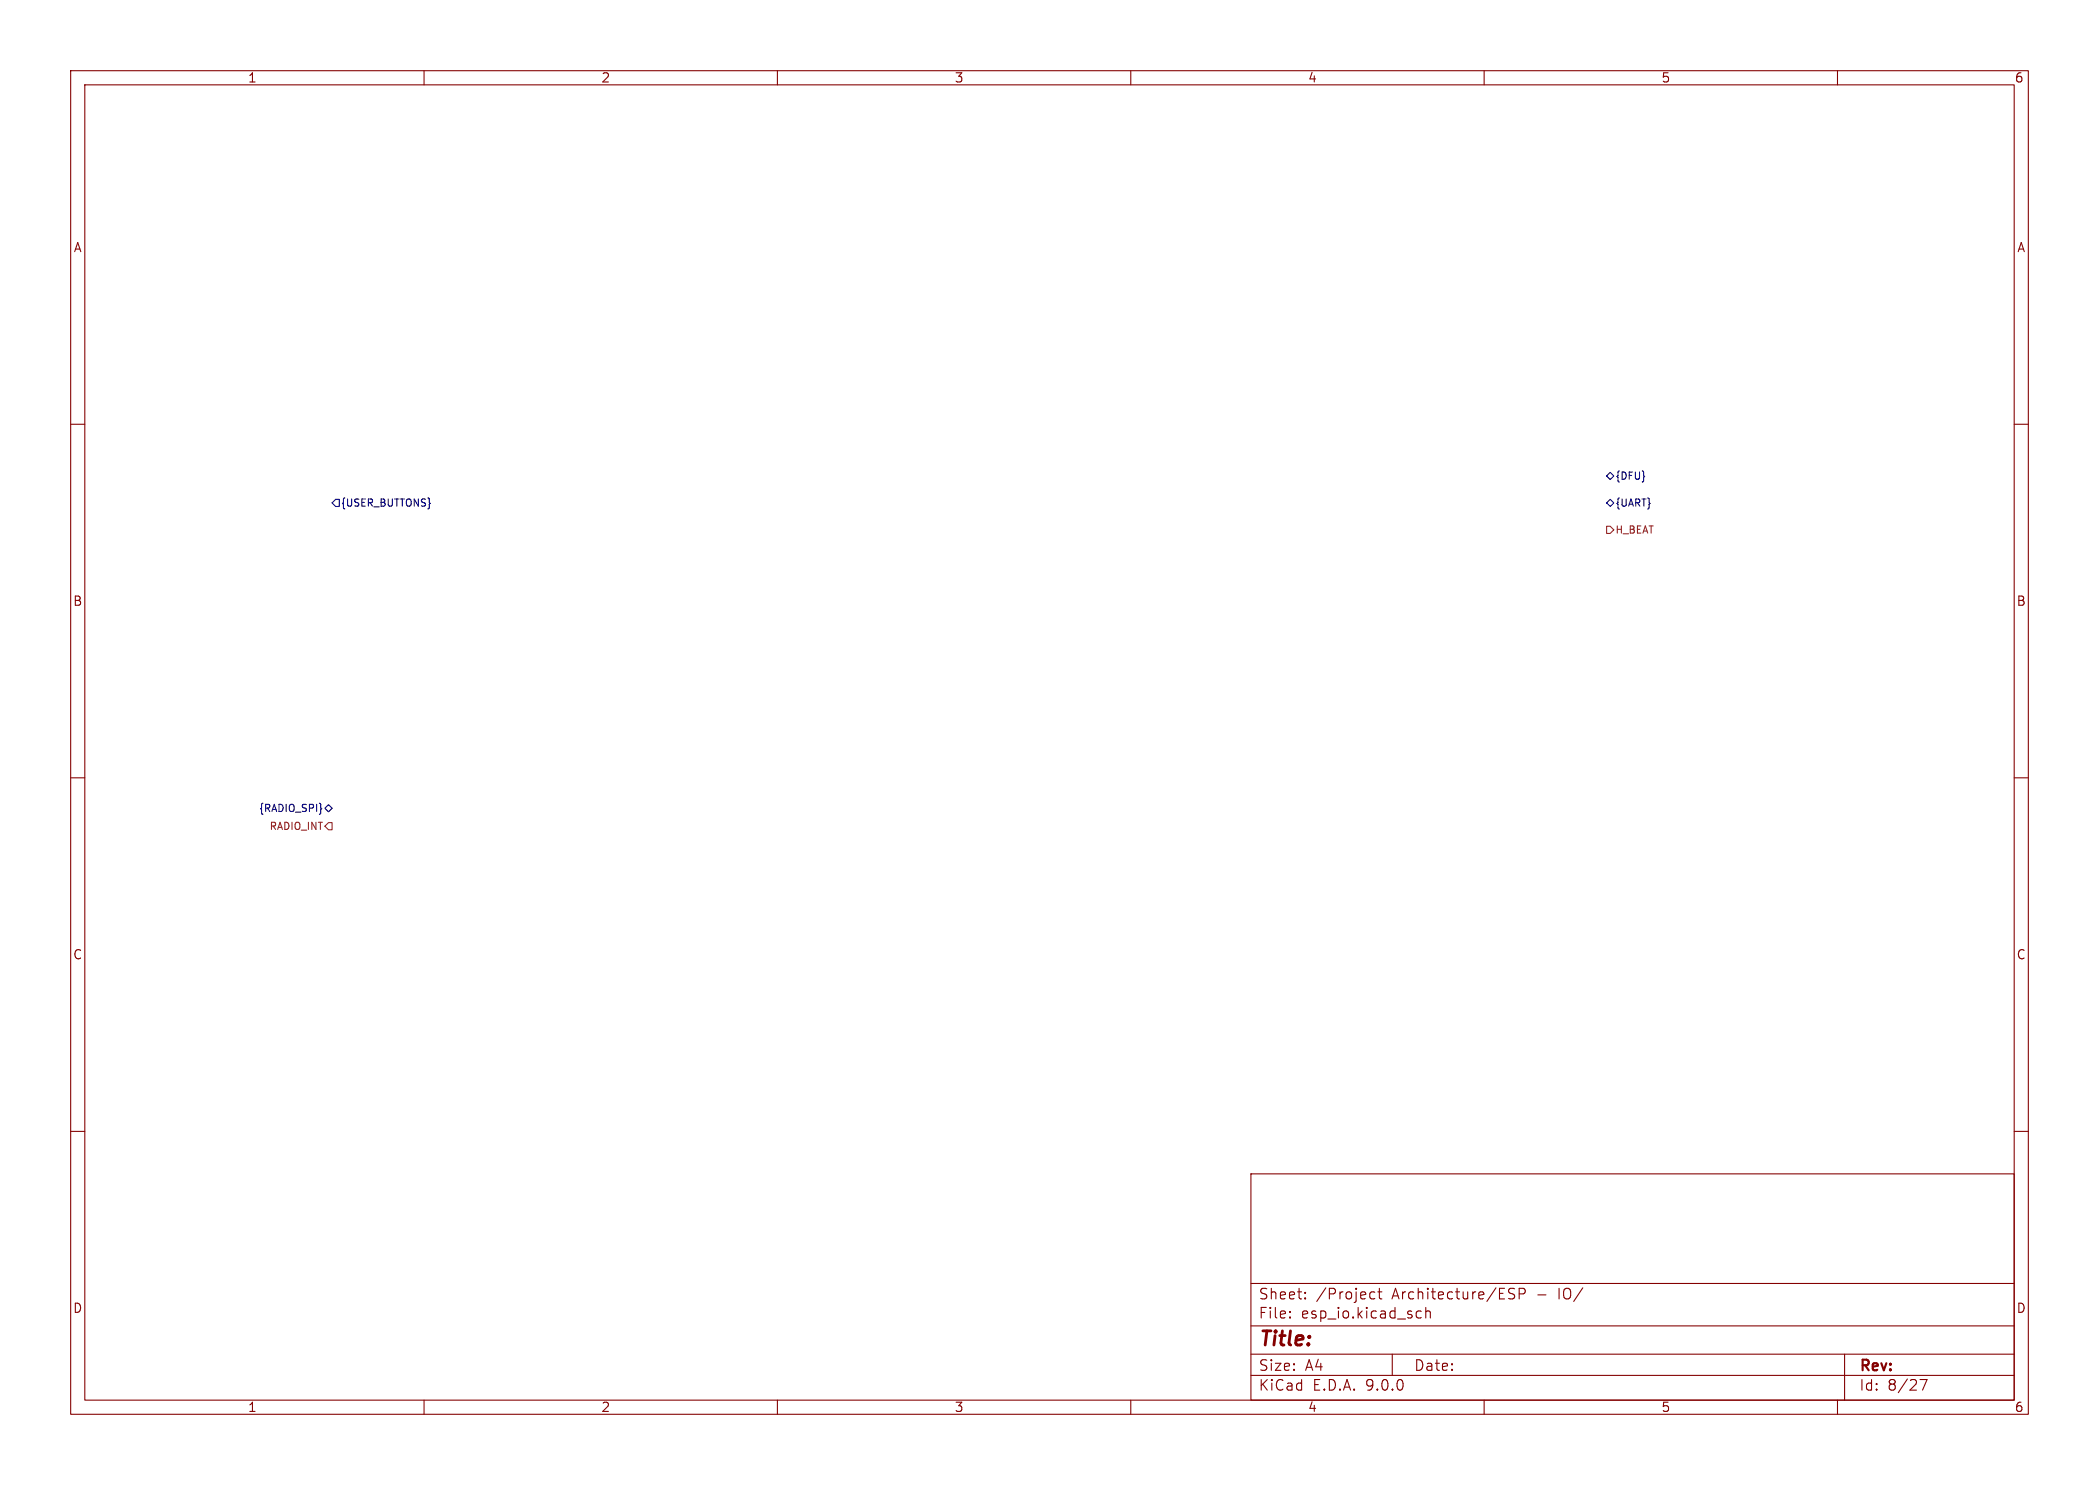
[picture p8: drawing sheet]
<svg xmlns="http://www.w3.org/2000/svg" width="297mm" height="210mm" viewBox="0 0 297 210" stroke-linecap="round" stroke-linejoin="round" font-family="sans-serif">
<g fill="none" stroke="#840000" stroke-width=".15">
<path d="M10 10h277v190h-277zM12 12h273v186h-273zM60 10v2M110 10v2M160 10v2M210 10v2M260 10v2M10 60h2M285 60h2M10 110h2M285 110h2M10 160h2"/>
<path d="M177 166h108v32h-108zM285 160h2M60 198v2M110 198v2M160 198v2M177 194.5h108M177 191.5h108M177 187.5h108M177 181.5h108M182.5 186.3h.1l-.1 .1M182.5 186.3v.1M182.5 185.5v.1"/>
<path d="M182.5 185.5h.1l-.1 .1M184.7 183.6v.1M184.7 183.6h-.1l.1 .1M184.7 182.8v.1M184.7 182.8h-.1l.1 .1M194 183.6l.1 .1 .4-.1M194 182.8l.1-.1 .4 .1M195 182.7h.5M195.2 182.2v1.3v.1l.3 .1M197 191.5v3M200.7 185.4l.4 .1M201.1 186.3l-.4 .1"/>
<path d="M201.7 185.5a.37 .37 0 0 1 .7 .1v.8M201.7 184.9v1.5M210 198v2M213.5 182.8l.2 .1a.55 .55 0 0 1 .6 .4l-.1 .3-.2 .1-.5-.1M214.3 182.3l-.6-.1-.2 .1M215 183h.5a.41 .41 0 0 0 .3-.4 .41 .41 0 0 0-.3-.4h-.5v1.5M260 198v2M261 191.5v6.5M271.7 195.1h1l-.7 1.5"/>
</g>
<path d="M227.3 74.4h.5l.5 .5-.5 .5h-.5zM46.5 116.3h.5v1h-.5l-.5-.5z" fill="none" stroke="#725600" stroke-width=".15"/>
<path d="M47.5 70.6h.5v1h-.5l-.5-.5zM227.3 67.3l.5-.5 .5 .5-.5 .5zM227.3 71.1l.5-.5 .5 .5-.5 .5zM45.4 114.3l.1 .1h-.1M46 114.3l.5-.5 .5 .5-.5 .5z" fill="none" stroke="#000084" stroke-width=".15"/>
<text font-size="2.8" fill="#840000" x="178" y="190.9">Title:</text>
<g font-size="2.1" fill="#840000">
<text x="178" y="184">Sheet:</text>
<text x="186.2" y="184">/Project</text>
<text x="197" y="184">Architecture/ESP</text>
<text x="217.6" y="184">-</text>
<text x="220.8" y="184">IO/</text>
<text x="178" y="186.7">File:</text>
<text x="184.1" y="186.7">esp_io.kicad_sch</text>
<text x="178" y="196.9">KiCad</text>
<text x="178" y="194.1">Size:</text>
<text x="184.7" y="194.1">A4</text>
<text x="185.7" y="196.9">E.D.A.</text>
<text x="193.3" y="196.9">9.0.0</text>
<text x="200" y="194.1">Date:</text>
<text x="263" y="194.3">Rev:</text>
<text x="263" y="196.9">Id:</text>
<text x="267.1" y="196.9">8/27</text>
</g>
<g font-size="1.8" fill="#840000">
<text x="35" y="11.9">1</text>
<text x="85" y="11.9">2</text>
<text x="135" y="11.9">3</text>
<text x="185" y="11.9">4</text>
<text x="235" y="11.9">5</text>
<text x="285" y="11.9">6</text>
<text x="10.3" y="35.9">A</text>
<text x="285.3" y="35.9">A</text>
<text x="10.3" y="85.9">B</text>
<text x="285.3" y="85.9">B</text>
<text x="10.3" y="135.9">C</text>
<text x="285.3" y="135.9">C</text>
<text x="10.3" y="185.9">D</text>
<text x="285.3" y="185.9">D</text>
<text x="35" y="199.9">1</text>
<text x="85" y="199.9">2</text>
<text x="135" y="199.9">3</text>
<text x="185" y="199.9">4</text>
<text x="235" y="199.9">5</text>
<text x="285" y="199.9">6</text>
</g>
<g font-size="1.4" fill="#000084">
<text x="48.2" y="71.9">{USER_BUTTONS}</text>
<text x="228.5" y="68">{DFU}</text>
<text x="228.5" y="71.9">{UART}</text>
<text x="36.5" y="115">{RADIO_SPI}</text>
</g>
<g font-size="1.4" fill="#725600">
<text x="228.5" y="75.7">H_BEAT</text>
<text x="38" y="117.6">RADIO_INT</text>
</g>
</svg>
